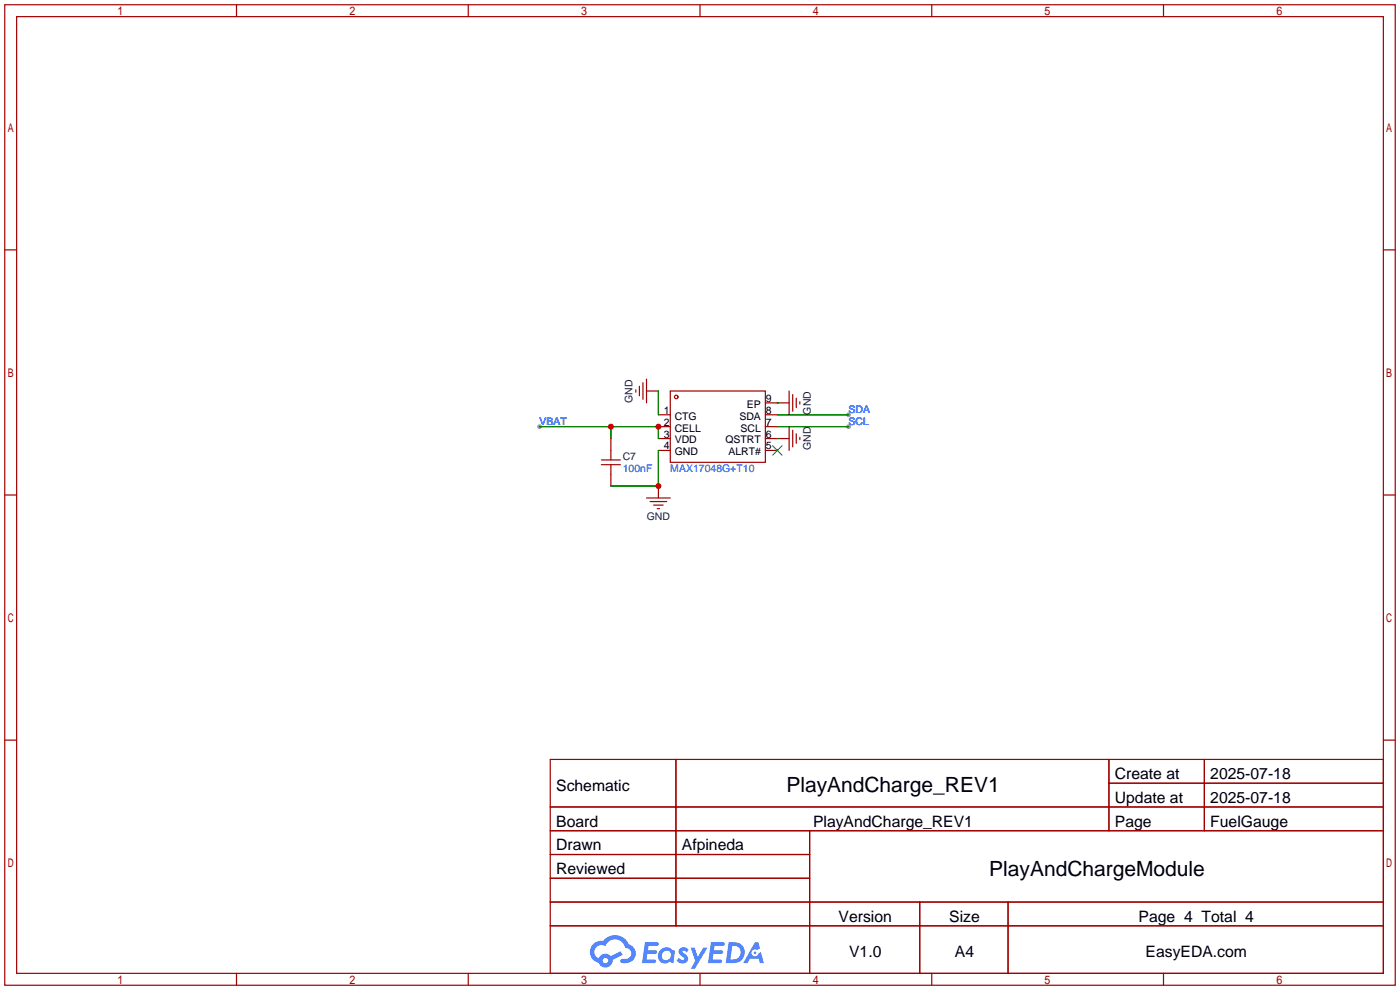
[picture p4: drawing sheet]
<svg xmlns="http://www.w3.org/2000/svg" width="299mm" height="212mm" viewBox="0 0 299 212" stroke-linecap="round" stroke-linejoin="round" font-family="sans-serif">
<g fill="#999">
<circle cx="181.4" cy="91.2" r=".51"/>
<circle cx="181.4" cy="88.6" r=".51"/>
<circle cx="115.3" cy="91.2" r=".51"/>
</g>
<g fill="none" stroke="#a10000" stroke-width=".25">
<path d="M1 1h297.2v209.6h-297.2zM3.6 3.6h292.1v204.4h-292.1zM50.5 1v2.6M100.1 1v2.6M149.6 1v2.6M199.1 1v2.6M248.7 1v2.6M1 53.4h2.6M295.7 53.4h2.5M1 105.8h2.6M295.7 105.8h2.5M1 158.2h2.6"/>
<path d="M295.7 158.2h2.5M117.6 162.3h178.1v45.7h-178.1zM117.6 172.5h178.1M117.6 177.5h178.1M144.5 162.3v35.6M173 177.5v30.5M237 162.3v15.2M237 167.4h58.7M257.4 162.3v15.2M117.6 182.6h55.4M117.6 192.8h178.1M117.6 187.7h55.4"/>
<path d="M117.6 197.9h178.1M196.6 192.8v15.2M215.4 192.8v15.2M50.5 208v2.6M100.1 208v2.6M149.6 208v2.6M199.1 208v2.6M248.7 208v2.6"/>
</g>
<g fill="#5487ff">
<path d="M145.3 202.7a1.3 1.3 0 0 1 1.9 .3l-.4 .6a.54 .54 0 0 0-.9-.2l.1 .2a1.34 1.34 0 0 1 .9 1.8 1.47 1.47 0 0 1-2.3-.1l.5-.6 .8 .5a.31 .31 0 0 0 .4-.3 .31 .31 0 0 0-.3-.4 1.12 1.12 0 0 1-.7-1.8z"/>
<path d="M147.6 202.5h.9l.6 2 1.2-2h.9l-2.7 4.6h-.9l1-1.7z"/>
<path d="M137.8 201.4h1.7a1.31 1.31 0 0 1 1.2 .2 .4 .4 0 0 1-.3 .5l-1.8 .1-.1 .9h1.6a.4 .4 0 0 1 .4 .4 .4 .4 0 0 1-.5 .4h-1.6l-.2 1.2h1.4a.46 .46 0 0 1 .5 0 .46 .46 0 0 1 .1 .5l-.4 .2h-2.6z"/>
<path d="M151.9 201.4h1.7a1.32 1.32 0 0 1 1.2 .2 .39 .39 0 0 1-.3 .5l-1.8 .1-.1 .9h1.6a.4 .4 0 0 1 .4 .4 .4 .4 0 0 1-.4 .4h-1.7l-.2 1.2h1.4a.46 .46 0 0 1 .5 0 .46 .46 0 0 1 .1 .5l-.4 .2h-2.6z"/>
<path d="M161.3 201.4h.8l.3 1.3-.6 .4a.75 .75 0 0 0-1.1 .3 .75 .75 0 0 0 .5 1 .75 .75 0 0 0 .9-.7l.5-.2 .6 2.3h-.8l-.3-.9h-1.8l-.5 .9h-1z"/>
<path d="M155.7 201.4l-.6 4.4h1.5a2.27 2.27 0 0 0 2.6-2.2 2.27 2.27 0 0 0-2.7-2.2zM156.5 202.1a1.5 1.5 0 0 1 1.8 1.6 1.5 1.5 0 0 1-1.9 1.4h-.3z"/>
<path d="M141.2 203a1.6 1.6 0 0 0-.3 2.3 1.6 1.6 0 0 0 2.3 .2l.7 .3 .3-2.4-.1-.3-.5-.1a1.58 1.58 0 0 0-2.4 0zM141.8 203.5a.98 .98 0 0 1 1.6 .4 .98 .98 0 0 1-1.1 1.3 .94 .94 0 0 1-.9-.7 .94 .94 0 0 1 .4-1z"/>
<path d="M126.8 201.8a2.37 2.37 0 0 0 1.1 4 1.54 1.54 0 0 0 1.8 1 1.54 1.54 0 0 0 1.2-1.6l2.2-1.1-.5-.8-2 1a1.57 1.57 0 0 0-2.7 .5 1.5 1.5 0 0 1-.7-2.1 1.5 1.5 0 0 1 2.2-.5 2.23 2.23 0 0 1 2.3-1.4 2.23 2.23 0 0 1 2 1.8 1.16 1.16 0 0 1 1.2 1.1 1.16 1.16 0 0 1-1.1 1.2h-.7a.47 .47 0 0 0-.5 .4 .47 .47 0 0 0 .4 .5 2.17 2.17 0 0 0 2.5-.9 2.17 2.17 0 0 0-.3-2.7l-.8-.4a3.2 3.2 0 0 0-5.5-.7l-1.1 .1zM128.8 205.3a.6 .6 0 0 1 1.2 0 .6 .6 0 0 1-1.2 0z"/>
<circle cx="161.4" cy="203.6" r=".28"/>
</g>
<g fill="none" stroke="#a10000" stroke-width=".25">
<path d="M128.5 99.3h4.1M128.5 98.3h4.1M130.6 93.7v4.6M130.6 99.3v4.6M135.9 83.3v.5M136.7 82.5v2.1M137.4 81.8v3.5M138.2 83.6h2.5M138.2 81v5.1M140.7 88.6h2.6M140.7 91.2h2.6M140.7 93.7h2.6"/>
<path d="M140.7 96.3h2.6M143.3 83.6h20.3v15.2h-20.3zM163.6 88.6h2.5M163.6 91.2h2.5M163.6 93.7h5.1M163.6 96.3h2.5M163.6 86.1h5.1M168.7 83.6v5M168.7 91.2v5.1M169.4 84.3v3.6M169.4 91.9v3.6M170.2 85.1v2"/>
<path d="M170.2 92.7v2M170.9 85.9v.5M170.9 93.5v.5M138.2 106.4h5.1M138.9 107.2h3.6M139.7 107.9h2M140.5 108.7h.5M140.7 103.9v2.5"/>
<circle cx="144.5" cy="84.8" r=".38"/>
</g>
<path d="M165.1 95.2l2 2.1M167.1 95.2l-2 2.1" fill="none" stroke="#3c3" stroke-width=".25"/>
<path d="M115.3 91.2h25.4v2.5M130.6 91.2v2.5M140.7 83.6v5M140.7 96.3v7.6h-10.1M166.1 93.7h.1M166.1 86.1h.1M166.1 91.2h15.3M166.1 88.6h15.3" fill="none" stroke="#008700" stroke-width=".25"/>
<g fill="#c00">
<circle cx="140.7" cy="103.9" r=".63"/>
<circle cx="140.7" cy="91.2" r=".63"/>
<circle cx="130.6" cy="91.2" r=".63"/>
</g>
<g font-size="4.5">
<text x="168.1" y="169.4">PlayAndCharge_REV1</text>
<text x="211.4" y="187.1">PlayAndChargeModule</text>
</g>
<g font-size="3.4">
<text x="238.3" y="166.5">Create at</text>
<text x="258.7" y="166.5">2025-07-18</text>
<text x="118.9" y="169">Schematic</text>
<text x="238.3" y="171.6">Update at</text>
<text x="258.7" y="171.6">2025-07-18</text>
<text x="118.9" y="176.6">Board</text>
<text x="173.8" y="176.6">PlayAndCharge_REV1</text>
<text x="238.3" y="176.6">Page</text>
<text x="258.7" y="176.6">FuelGauge</text>
<text x="118.9" y="181.7">Drawn</text>
<text x="145.7" y="181.7">Afpineda</text>
<text x="118.9" y="186.8">Reviewed</text>
<text x="179.2" y="197">Version</text>
<text x="202.9" y="197">Size</text>
<text x="243.3" y="197">Page 4 Total 4</text>
<text x="181.5" y="204.6">V1.0</text>
<text x="204.1" y="204.6">A4</text>
<text x="244.8" y="204.6">EasyEDA.com</text>
</g>
<g font-size="2.2" fill="#000080">
<text x="135.2" y="86.1" transform="rotate(-90 135.2 86.1)">GND</text>
<text x="173.3" y="88.6" transform="rotate(-90 173.3 88.6)">GND</text>
<text x="133.1" y="98.4">C7</text>
<text x="173.3" y="96.2" transform="rotate(-90 173.3 96.2)">GND</text>
<text x="138.2" y="111.1">GND</text>
</g>
<g font-size="2.2">
<text x="141.9" y="88.4">1</text>
<text x="144.2" y="89.7">CTG</text>
<text x="158" y="89.7">SDA</text>
<text x="159.6" y="87.2">EP</text>
<text x="163.7" y="88.4">8</text>
<text x="163.7" y="85.9">9</text>
<text x="141.9" y="91">2</text>
<text x="141.9" y="93.5">3</text>
<text x="144.2" y="92.2">CELL</text>
<text x="144.2" y="94.8">VDD</text>
<text x="155" y="94.8">QSTRT</text>
<text x="158.3" y="92.2">SCL</text>
<text x="163.7" y="93.5">6</text>
<text x="163.7" y="91">7</text>
<text x="141.9" y="96.1">4</text>
<text x="144.2" y="97.3">GND</text>
<text x="155.7" y="97.3">ALRT#</text>
<text x="163.7" y="96.1">5</text>
</g>
<g font-size="2.2" fill="#00f">
<text x="181.4" y="88.2">SDA</text>
<text x="115.3" y="90.7">VBAT</text>
<text x="181.4" y="90.7">SCL</text>
<text x="133.1" y="100.9">100nF</text>
<text x="143.3" y="100.9">MAX17048G+T10</text>
</g>
</svg>
